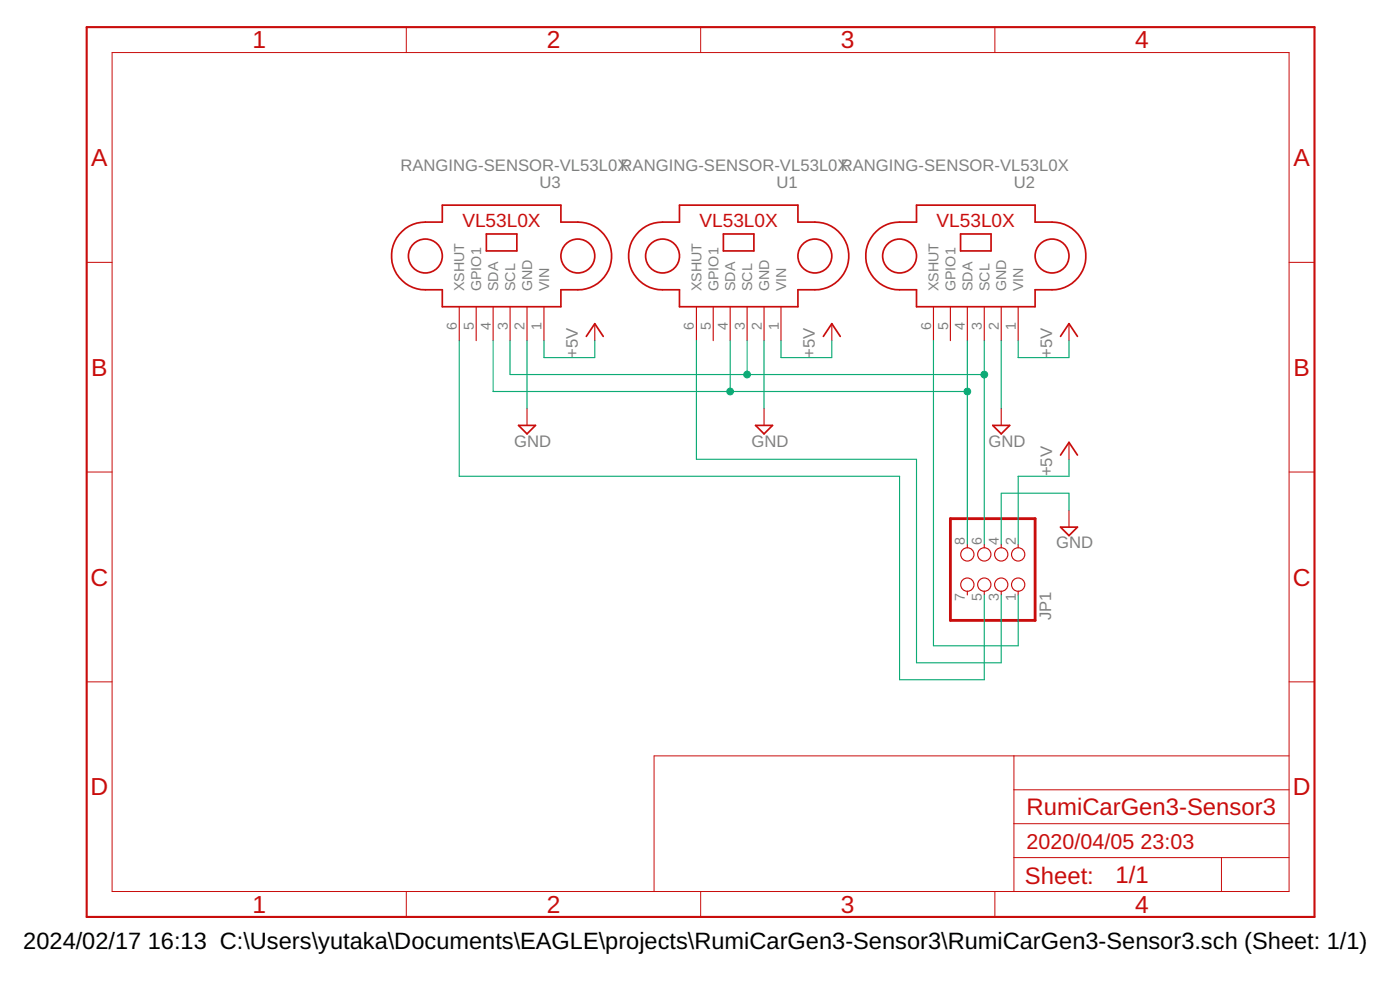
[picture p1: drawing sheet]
<?xml version="1.0" encoding="utf-8"?>
<!DOCTYPE eagle SYSTEM "eagle.dtd">
<!--
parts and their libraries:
diy-modules: Released under the Creative Commons Attribution 4.0 International License: http://creativecommons.org/licenses/by/4.0
-->
<eagle version="9.5.2">
<drawing>
<settings>
<setting alwaysvectorfont="no"/>
<setting verticaltext="up"/>
</settings>
<grid distance="0.1" unitdist="inch" unit="inch" style="lines" multiple="1" display="no" altdistance="0.01" altunitdist="inch" altunit="inch"/>
<schematic xreflabel="%F%N/%S.%C%R" xrefpart="/%S.%C%R">
<libraries>
<library name="diy-modules">
<symbols>
<symbol name="RANGING-SENSOR-VL53L0X">
<pin name="VIN" x="-12.7" y="5.08" length="middle" direction="pwr"/>
<pin name="SDA" x="-12.7" y="-2.54" length="middle"/>
<pin name="SCL" x="-12.7" y="0" length="middle"/>
<pin name="GND" x="-12.7" y="2.54" length="middle" direction="pwr"/>
<wire x1="-7.62" y1="-10.16" x2="-7.62" y2="7.62" width="0.254" layer="94"/>
<text x="7.62" y="12.7" size="1.778" layer="95">&gt;NAME</text>
<text x="7.62" y="10.16" size="1.778" layer="95">&gt;VALUE</text>
<wire x1="7.62" y1="7.62" x2="7.62" y2="-10.16" width="0.254" layer="94"/>
<pin name="GPIO1" x="-12.7" y="-5.08" length="middle"/>
<circle x="0" y="10.16" radius="2.54" width="0.254" layer="94"/>
<circle x="0" y="-12.7" radius="2.54" width="0.254" layer="94"/>
<text x="4.318" y="-1.27" size="2.032" layer="94" rot="R270" align="bottom-center">VL53L0X</text>
<pin name="XSHUT" x="-12.7" y="-7.62" length="middle"/>
<wire x1="-7.62" y1="-10.16" x2="-5.08" y2="-10.16" width="0.254" layer="94"/>
<wire x1="-5.08" y1="-10.16" x2="-5.08" y2="-12.7" width="0.254" layer="94"/>
<wire x1="7.62" y1="-10.16" x2="5.08" y2="-10.16" width="0.254" layer="94"/>
<wire x1="5.08" y1="-10.16" x2="5.08" y2="-12.7" width="0.254" layer="94"/>
<wire x1="-7.62" y1="7.62" x2="-5.08" y2="7.62" width="0.254" layer="94"/>
<wire x1="-5.08" y1="7.62" x2="-5.08" y2="10.16" width="0.254" layer="94"/>
<wire x1="7.62" y1="7.62" x2="5.08" y2="7.62" width="0.254" layer="94"/>
<wire x1="5.08" y1="7.62" x2="5.08" y2="10.16" width="0.254" layer="94"/>
<wire x1="0.762" y1="1.016" x2="3.302" y2="1.016" width="0.254" layer="94"/>
<wire x1="3.302" y1="1.016" x2="3.302" y2="-3.556" width="0.254" layer="94"/>
<wire x1="3.302" y1="-3.556" x2="0.762" y2="-3.556" width="0.254" layer="94"/>
<wire x1="0.762" y1="-3.556" x2="0.762" y2="1.016" width="0.254" layer="94"/>
<wire x1="-5.08" y1="10.16" x2="5.08" y2="10.16" width="0.254" layer="94" curve="-180"/>
<wire x1="5.08" y1="-12.7" x2="-5.08" y2="-12.7" width="0.254" layer="94" curve="-180"/>
</symbol>
</symbols>
<devicesets>
<deviceset name="RANGING-SENSOR-VL53L0X">
<gates>
<gate name="G$1" symbol="RANGING-SENSOR-VL53L0X" x="0" y="0"/>
</gates>
<devices>
<device name="" package="RANGING-SENSOR-VL53L0X">
<connects>
<connect gate="G$1" pin="GND" pad="2"/>
<connect gate="G$1" pin="GPIO1" pad="5"/>
<connect gate="G$1" pin="SCL" pad="3"/>
<connect gate="G$1" pin="SDA" pad="4"/>
<connect gate="G$1" pin="VIN" pad="1"/>
<connect gate="G$1" pin="XSHUT" pad="6"/>
</connects>
<technologies>
<technology name=""/>
</technologies>
</device>
</devices>
</deviceset>
</devicesets>
</library>
<library name="supply1">
<symbols>
<symbol name="+5V">
<wire x1="1.27" y1="-1.905" x2="0" y2="0" width="0.254" layer="94"/>
<wire x1="0" y1="0" x2="-1.27" y2="-1.905" width="0.254" layer="94"/>
<text x="-2.54" y="-5.08" size="1.778" layer="96" rot="R90">&gt;VALUE</text>
<pin name="+5V" x="0" y="-2.54" visible="off" length="short" direction="sup" rot="R90"/>
</symbol>
</symbols>
<devicesets>
<deviceset name="+5V" prefix="P+">
<gates>
<gate name="1" symbol="+5V" x="0" y="0"/>
</gates>
<devices>
<device name="">
<technologies>
<technology name=""/>
</technologies>
</device>
</devices>
</deviceset>
</devicesets>
</library>
<library name="supply2">
<symbols>
<symbol name="GND">
<wire x1="-1.27" y1="0" x2="1.27" y2="0" width="0.254" layer="94"/>
<wire x1="1.27" y1="0" x2="0" y2="-1.27" width="0.254" layer="94"/>
<wire x1="0" y1="-1.27" x2="-1.27" y2="0" width="0.254" layer="94"/>
<text x="-1.905" y="-3.175" size="1.778" layer="96">&gt;VALUE</text>
<pin name="GND" x="0" y="2.54" visible="off" length="short" direction="sup" rot="R270"/>
</symbol>
</symbols>
<devicesets>
<deviceset name="GND" prefix="SUPPLY">
<gates>
<gate name="GND" symbol="GND" x="0" y="0"/>
</gates>
<devices>
<device name="">
<technologies>
<technology name=""/>
</technologies>
</device>
</devices>
</deviceset>
</devicesets>
</library>
<library name="pinhead">
<symbols>
<symbol name="PINH2X4">
<wire x1="-6.35" y1="-5.08" x2="8.89" y2="-5.08" width="0.4064" layer="94"/>
<wire x1="8.89" y1="-5.08" x2="8.89" y2="7.62" width="0.4064" layer="94"/>
<wire x1="8.89" y1="7.62" x2="-6.35" y2="7.62" width="0.4064" layer="94"/>
<wire x1="-6.35" y1="7.62" x2="-6.35" y2="-5.08" width="0.4064" layer="94"/>
<text x="-6.35" y="8.255" size="1.778" layer="95">&gt;NAME</text>
<text x="-6.35" y="-7.62" size="1.778" layer="96">&gt;VALUE</text>
<pin name="1" x="-2.54" y="5.08" visible="pad" length="short" direction="pas" function="dot"/>
<pin name="2" x="5.08" y="5.08" visible="pad" length="short" direction="pas" function="dot" rot="R180"/>
<pin name="3" x="-2.54" y="2.54" visible="pad" length="short" direction="pas" function="dot"/>
<pin name="4" x="5.08" y="2.54" visible="pad" length="short" direction="pas" function="dot" rot="R180"/>
<pin name="5" x="-2.54" y="0" visible="pad" length="short" direction="pas" function="dot"/>
<pin name="6" x="5.08" y="0" visible="pad" length="short" direction="pas" function="dot" rot="R180"/>
<pin name="7" x="-2.54" y="-2.54" visible="pad" length="short" direction="pas" function="dot"/>
<pin name="8" x="5.08" y="-2.54" visible="pad" length="short" direction="pas" function="dot" rot="R180"/>
</symbol>
</symbols>
<devicesets>
<deviceset name="PINHD-2X4" prefix="JP" uservalue="yes">
<gates>
<gate name="A" symbol="PINH2X4" x="0" y="0"/>
</gates>
<devices>
<device name="" package="2X04">
<connects>
<connect gate="A" pin="1" pad="1"/>
<connect gate="A" pin="2" pad="2"/>
<connect gate="A" pin="3" pad="3"/>
<connect gate="A" pin="4" pad="4"/>
<connect gate="A" pin="5" pad="5"/>
<connect gate="A" pin="6" pad="6"/>
<connect gate="A" pin="7" pad="7"/>
<connect gate="A" pin="8" pad="8"/>
</connects>
<package3dinstances>
<package3dinstance package3d_urn="urn:adsk.eagle:package:22461/2"/>
</package3dinstances>
<technologies>
<technology name="">
<attribute name="POPULARITY" value="47" constant="no"/>
</technology>
</technologies>
</device>
<device name="/90" package="2X04/90">
<connects>
<connect gate="A" pin="1" pad="1"/>
<connect gate="A" pin="2" pad="2"/>
<connect gate="A" pin="3" pad="3"/>
<connect gate="A" pin="4" pad="4"/>
<connect gate="A" pin="5" pad="5"/>
<connect gate="A" pin="6" pad="6"/>
<connect gate="A" pin="7" pad="7"/>
<connect gate="A" pin="8" pad="8"/>
</connects>
<package3dinstances>
<package3dinstance package3d_urn="urn:adsk.eagle:package:22465/2"/>
</package3dinstances>
<technologies>
<technology name="">
<attribute name="POPULARITY" value="8" constant="no"/>
</technology>
</technologies>
</device>
</devices>
</deviceset>
</devicesets>
</library>
<library name="frames">
<symbols>
<symbol name="A5L-LOC">
<wire x1="85.09" y1="3.81" x2="85.09" y2="24.13" width="0.1016" layer="94"/>
<wire x1="85.09" y1="24.13" x2="139.065" y2="24.13" width="0.1016" layer="94"/>
<wire x1="139.065" y1="24.13" x2="180.34" y2="24.13" width="0.1016" layer="94"/>
<wire x1="170.18" y1="3.81" x2="170.18" y2="8.89" width="0.1016" layer="94"/>
<wire x1="170.18" y1="8.89" x2="180.34" y2="8.89" width="0.1016" layer="94"/>
<wire x1="170.18" y1="8.89" x2="139.065" y2="8.89" width="0.1016" layer="94"/>
<wire x1="139.065" y1="8.89" x2="139.065" y2="3.81" width="0.1016" layer="94"/>
<wire x1="139.065" y1="8.89" x2="139.065" y2="13.97" width="0.1016" layer="94"/>
<wire x1="139.065" y1="13.97" x2="180.34" y2="13.97" width="0.1016" layer="94"/>
<wire x1="139.065" y1="13.97" x2="139.065" y2="19.05" width="0.1016" layer="94"/>
<wire x1="139.065" y1="19.05" x2="180.34" y2="19.05" width="0.1016" layer="94"/>
<wire x1="139.065" y1="19.05" x2="139.065" y2="24.13" width="0.1016" layer="94"/>
<text x="140.97" y="15.24" size="2.54" layer="94">&gt;DRAWING_NAME</text>
<text x="140.97" y="10.16" size="2.286" layer="94">&gt;LAST_DATE_TIME</text>
<text x="154.305" y="5.08" size="2.54" layer="94">&gt;SHEET</text>
<text x="140.716" y="4.953" size="2.54" layer="94">Sheet:</text>
<frame x1="0" y1="0" x2="184.15" y2="133.35" columns="4" rows="4" layer="94"/>
</symbol>
</symbols>
<devicesets>
<deviceset name="A5L-LOC" prefix="FRAME" uservalue="yes">
<gates>
<gate name="G$1" symbol="A5L-LOC" x="0" y="0"/>
</gates>
<devices>
<device name="">
<technologies>
<technology name=""/>
</technologies>
</device>
</devices>
</deviceset>
</devicesets>
</library>
</libraries>
<attributes>
</attributes>
<variantdefs>
</variantdefs>
<classes>
<class number="0" name="default" width="0" drill="0">
</class>
</classes>
<parts>
<part name="U1" library="diy-modules" deviceset="RANGING-SENSOR-VL53L0X" device=""/>
<part name="U2" library="diy-modules" deviceset="RANGING-SENSOR-VL53L0X" device=""/>
<part name="U3" library="diy-modules" deviceset="RANGING-SENSOR-VL53L0X" device=""/>
<part name="P+1" library="supply1" deviceset="+5V" device=""/>
<part name="P+2" library="supply1" deviceset="+5V" device=""/>
<part name="P+3" library="supply1" deviceset="+5V" device=""/>
<part name="P+4" library="supply1" deviceset="+5V" device=""/>
<part name="SUPPLY1" library="supply2" deviceset="GND" device=""/>
<part name="SUPPLY2" library="supply2" deviceset="GND" device=""/>
<part name="SUPPLY3" library="supply2" deviceset="GND" device=""/>
<part name="SUPPLY4" library="supply2" deviceset="GND" device=""/>
<part name="JP1" library="pinhead" deviceset="PINHD-2X4" device="" package3d_urn="urn:adsk.eagle:package:22461/2"/>
<part name="FRAME1" library="frames" deviceset="A5L-LOC" device=""/>
</parts>
<sheets>
<sheet>
<plain>
</plain>
<instances>
<instance part="U1" gate="G$1" x="48.26" y="157.48" smashed="yes" rot="MR90">
<attribute name="NAME" x="55.88" y="167.64" size="1.778" layer="95" rot="MR0"/>
<attribute name="VALUE" x="63.5" y="170.18" size="1.778" layer="95" rot="MR0"/>
</instance>
<instance part="U2" gate="G$1" x="83.82" y="157.48" smashed="yes" rot="MR90">
<attribute name="NAME" x="91.44" y="167.64" size="1.778" layer="95" rot="MR0"/>
<attribute name="VALUE" x="96.52" y="170.18" size="1.778" layer="95" rot="MR0"/>
</instance>
<instance part="U3" gate="G$1" x="12.7" y="157.48" smashed="yes" rot="MR90">
<attribute name="NAME" x="20.32" y="167.64" size="1.778" layer="95" rot="MR0"/>
<attribute name="VALUE" x="30.48" y="170.18" size="1.778" layer="95" rot="MR0"/>
</instance>
<instance part="P+1" gate="1" x="96.52" y="147.32" smashed="yes">
<attribute name="VALUE" x="93.98" y="142.24" size="1.778" layer="96" rot="R90"/>
</instance>
<instance part="P+2" gate="1" x="60.96" y="147.32" smashed="yes">
<attribute name="VALUE" x="58.42" y="142.24" size="1.778" layer="96" rot="R90"/>
</instance>
<instance part="P+3" gate="1" x="25.4" y="147.32" smashed="yes">
<attribute name="VALUE" x="22.86" y="142.24" size="1.778" layer="96" rot="R90"/>
</instance>
<instance part="P+4" gate="1" x="96.52" y="129.54" smashed="yes">
<attribute name="VALUE" x="93.98" y="124.46" size="1.778" layer="96" rot="R90"/>
</instance>
<instance part="SUPPLY1" gate="GND" x="50.8" y="132.08" smashed="yes">
<attribute name="VALUE" x="48.895" y="128.905" size="1.778" layer="96"/>
</instance>
<instance part="SUPPLY2" gate="GND" x="15.24" y="132.08" smashed="yes">
<attribute name="VALUE" x="13.335" y="128.905" size="1.778" layer="96"/>
</instance>
<instance part="SUPPLY3" gate="GND" x="86.36" y="132.08" smashed="yes">
<attribute name="VALUE" x="84.455" y="128.905" size="1.778" layer="96"/>
</instance>
<instance part="SUPPLY4" gate="GND" x="96.52" y="116.84" smashed="yes">
<attribute name="VALUE" x="94.615" y="113.665" size="1.778" layer="96"/>
</instance>
<instance part="JP1" gate="A" x="83.82" y="109.22" smashed="yes" rot="MR90">
<attribute name="NAME" x="92.075" y="102.87" size="1.778" layer="95" rot="MR90"/>
<attribute name="VALUE" x="76.2" y="102.87" size="1.778" layer="96" rot="MR90"/>
</instance>
<instance part="FRAME1" gate="G$1" x="-50.8" y="58.42" smashed="yes">
<attribute name="DRAWING_NAME" x="90.17" y="73.66" size="2.54" layer="94"/>
<attribute name="LAST_DATE_TIME" x="90.17" y="68.58" size="2.286" layer="94"/>
<attribute name="SHEET" x="103.505" y="63.5" size="2.54" layer="94"/>
</instance>
</instances>
<busses>
</busses>
<nets>
<net name="N$19" class="0">
<segment>
<pinref part="U1" gate="G$1" pin="XSHUT"/>
<wire x1="40.64" y1="127" x2="40.64" y2="144.78" width="0.1524" layer="91"/>
<wire x1="40.64" y1="127" x2="73.66" y2="127" width="0.1524" layer="91"/>
<wire x1="73.66" y1="127" x2="73.66" y2="96.52" width="0.1524" layer="91"/>
<wire x1="73.66" y1="96.52" x2="86.36" y2="96.52" width="0.1524" layer="91"/>
<pinref part="JP1" gate="A" pin="3"/>
<wire x1="86.36" y1="96.52" x2="86.36" y2="106.68" width="0.1524" layer="91"/>
</segment>
</net>
<net name="N$20" class="0">
<segment>
<pinref part="U3" gate="G$1" pin="XSHUT"/>
<wire x1="5.08" y1="124.46" x2="5.08" y2="144.78" width="0.1524" layer="91"/>
<wire x1="5.08" y1="124.46" x2="71.12" y2="124.46" width="0.1524" layer="91"/>
<wire x1="71.12" y1="124.46" x2="71.12" y2="93.98" width="0.1524" layer="91"/>
<wire x1="71.12" y1="93.98" x2="83.82" y2="93.98" width="0.1524" layer="91"/>
<pinref part="JP1" gate="A" pin="5"/>
<wire x1="83.82" y1="93.98" x2="83.82" y2="106.68" width="0.1524" layer="91"/>
</segment>
</net>
<net name="N$21" class="0">
<segment>
<pinref part="U2" gate="G$1" pin="SCL"/>
<wire x1="83.82" y1="144.78" x2="83.82" y2="139.7" width="0.1524" layer="91"/>
<wire x1="48.26" y1="139.7" x2="83.82" y2="139.7" width="0.1524" layer="91"/>
<pinref part="U1" gate="G$1" pin="SCL"/>
<wire x1="48.26" y1="144.78" x2="48.26" y2="139.7" width="0.1524" layer="91"/>
<junction x="48.26" y="139.7"/>
<pinref part="U3" gate="G$1" pin="SCL"/>
<wire x1="12.7" y1="144.78" x2="12.7" y2="139.7" width="0.1524" layer="91"/>
<wire x1="12.7" y1="139.7" x2="48.26" y2="139.7" width="0.1524" layer="91"/>
<pinref part="JP1" gate="A" pin="6"/>
<wire x1="83.82" y1="139.7" x2="83.82" y2="114.3" width="0.1524" layer="91"/>
<junction x="83.82" y="139.7"/>
</segment>
</net>
<net name="N$22" class="0">
<segment>
<pinref part="U2" gate="G$1" pin="SDA"/>
<wire x1="81.28" y1="144.78" x2="81.28" y2="137.16" width="0.1524" layer="91"/>
<wire x1="45.72" y1="137.16" x2="81.28" y2="137.16" width="0.1524" layer="91"/>
<pinref part="U1" gate="G$1" pin="SDA"/>
<wire x1="45.72" y1="144.78" x2="45.72" y2="137.16" width="0.1524" layer="91"/>
<junction x="45.72" y="137.16"/>
<pinref part="U3" gate="G$1" pin="SDA"/>
<wire x1="10.16" y1="144.78" x2="10.16" y2="137.16" width="0.1524" layer="91"/>
<wire x1="10.16" y1="137.16" x2="45.72" y2="137.16" width="0.1524" layer="91"/>
<pinref part="JP1" gate="A" pin="8"/>
<wire x1="81.28" y1="137.16" x2="81.28" y2="114.3" width="0.1524" layer="91"/>
<junction x="81.28" y="137.16"/>
</segment>
</net>
<net name="+5V" class="0">
<segment>
<wire x1="88.9" y1="124.46" x2="96.52" y2="124.46" width="0.1524" layer="91"/>
<pinref part="P+4" gate="1" pin="+5V"/>
<wire x1="96.52" y1="124.46" x2="96.52" y2="127" width="0.1524" layer="91"/>
<pinref part="JP1" gate="A" pin="2"/>
<wire x1="88.9" y1="124.46" x2="88.9" y2="114.3" width="0.1524" layer="91"/>
</segment>
<segment>
<pinref part="U2" gate="G$1" pin="VIN"/>
<wire x1="88.9" y1="144.78" x2="88.9" y2="142.24" width="0.1524" layer="91"/>
<wire x1="88.9" y1="142.24" x2="96.52" y2="142.24" width="0.1524" layer="91"/>
<pinref part="P+1" gate="1" pin="+5V"/>
<wire x1="96.52" y1="142.24" x2="96.52" y2="144.78" width="0.1524" layer="91"/>
</segment>
<segment>
<pinref part="U1" gate="G$1" pin="VIN"/>
<wire x1="53.34" y1="144.78" x2="53.34" y2="142.24" width="0.1524" layer="91"/>
<wire x1="53.34" y1="142.24" x2="60.96" y2="142.24" width="0.1524" layer="91"/>
<pinref part="P+2" gate="1" pin="+5V"/>
<wire x1="60.96" y1="142.24" x2="60.96" y2="144.78" width="0.1524" layer="91"/>
</segment>
<segment>
<pinref part="U3" gate="G$1" pin="VIN"/>
<wire x1="17.78" y1="144.78" x2="17.78" y2="142.24" width="0.1524" layer="91"/>
<wire x1="17.78" y1="142.24" x2="25.4" y2="142.24" width="0.1524" layer="91"/>
<pinref part="P+3" gate="1" pin="+5V"/>
<wire x1="25.4" y1="142.24" x2="25.4" y2="144.78" width="0.1524" layer="91"/>
</segment>
</net>
<net name="GND" class="0">
<segment>
<pinref part="U2" gate="G$1" pin="GND"/>
<pinref part="SUPPLY3" gate="GND" pin="GND"/>
<wire x1="86.36" y1="144.78" x2="86.36" y2="134.62" width="0.1524" layer="91"/>
</segment>
<segment>
<pinref part="U1" gate="G$1" pin="GND"/>
<pinref part="SUPPLY1" gate="GND" pin="GND"/>
<wire x1="50.8" y1="144.78" x2="50.8" y2="134.62" width="0.1524" layer="91"/>
</segment>
<segment>
<pinref part="U3" gate="G$1" pin="GND"/>
<pinref part="SUPPLY2" gate="GND" pin="GND"/>
<wire x1="15.24" y1="144.78" x2="15.24" y2="134.62" width="0.1524" layer="91"/>
</segment>
<segment>
<wire x1="86.36" y1="121.92" x2="96.52" y2="121.92" width="0.1524" layer="91"/>
<pinref part="SUPPLY4" gate="GND" pin="GND"/>
<wire x1="96.52" y1="121.92" x2="96.52" y2="119.38" width="0.1524" layer="91"/>
<pinref part="JP1" gate="A" pin="4"/>
<wire x1="86.36" y1="121.92" x2="86.36" y2="114.3" width="0.1524" layer="91"/>
</segment>
</net>
<net name="N$7" class="0">
<segment>
<pinref part="U2" gate="G$1" pin="XSHUT"/>
<wire x1="76.2" y1="144.78" x2="76.2" y2="99.06" width="0.1524" layer="91"/>
<wire x1="76.2" y1="99.06" x2="88.9" y2="99.06" width="0.1524" layer="91"/>
<pinref part="JP1" gate="A" pin="1"/>
<wire x1="88.9" y1="99.06" x2="88.9" y2="106.68" width="0.1524" layer="91"/>
</segment>
</net>
</nets>
</sheet>
</sheets>
<errors>
<approved hash="104,1,53.34,144.78,U1,VIN,+5V,,,"/>
<approved hash="104,1,88.9,144.78,U2,VIN,+5V,,,"/>
<approved hash="104,1,17.78,144.78,U3,VIN,+5V,,,"/>
<approved hash="113,1,86.5861,110.448,JP1,,,,,"/>
<approved hash="113,1,41.171,124.991,FRAME1,,,,,"/>
</errors>
</schematic>
</drawing>
<compatibility>
<note version="8.2" severity="warning">
Since Version 8.2, EAGLE supports online libraries. The ids
of those online libraries will not be understood (or retained)
with this version.
</note>
<note version="8.3" severity="warning">
Since Version 8.3, EAGLE supports URNs for individual library
assets (packages, symbols, and devices). The URNs of those assets
will not be understood (or retained) with this version.
</note>
<note version="8.3" severity="warning">
Since Version 8.3, EAGLE supports the association of 3D packages
with devices in libraries, schematics, and board files. Those 3D
packages will not be understood (or retained) with this version.
</note>
</compatibility>
</eagle>
